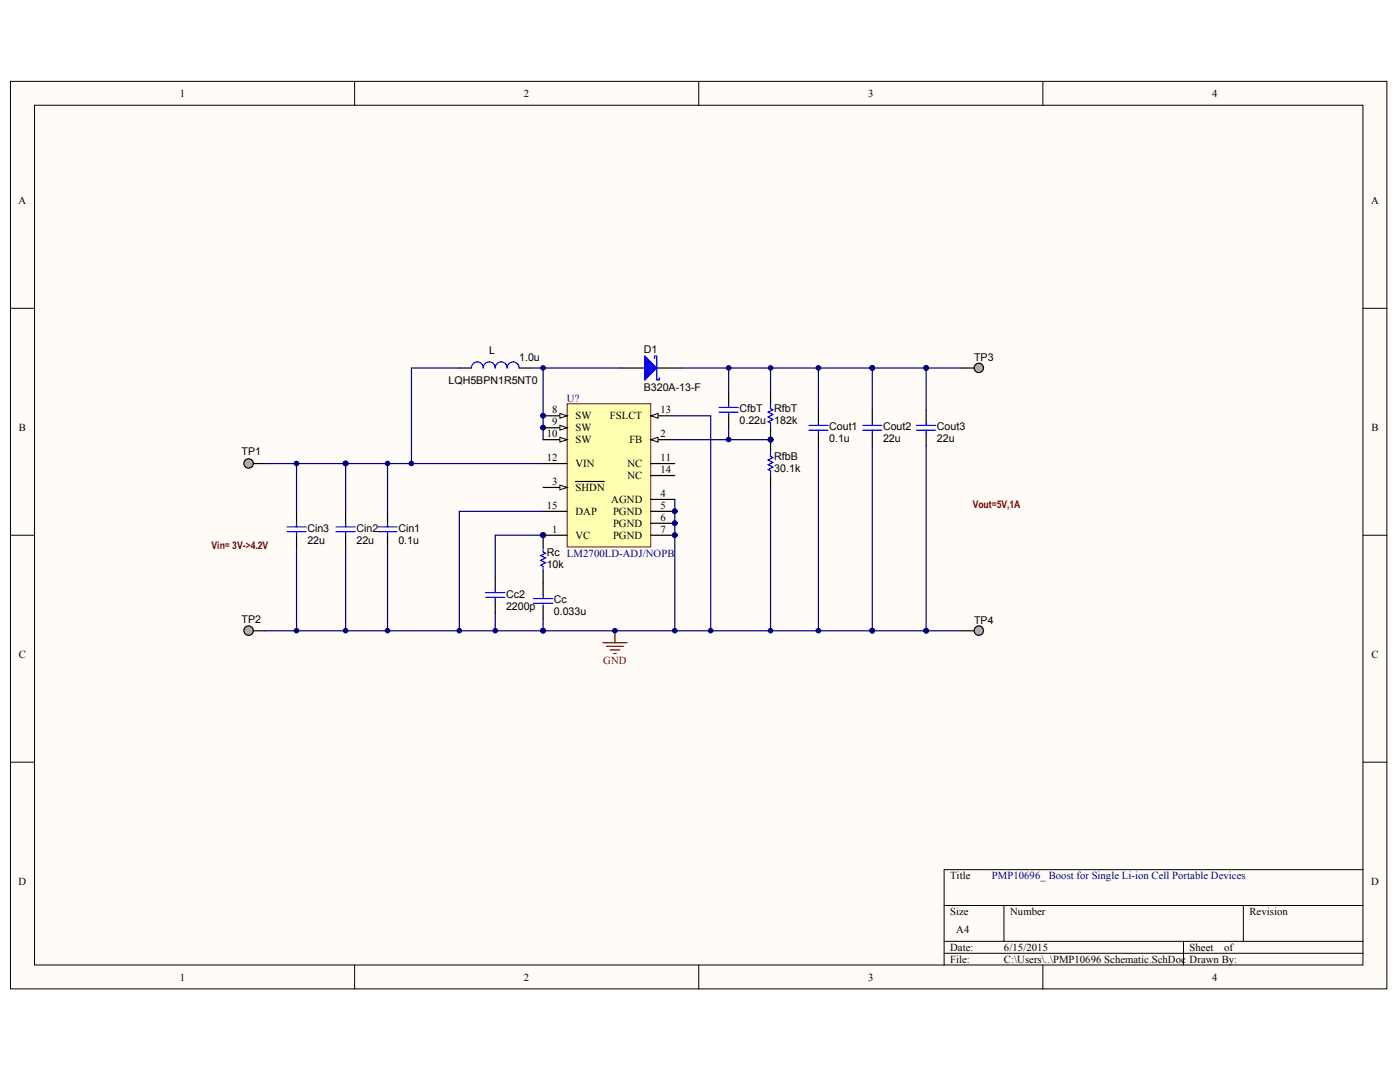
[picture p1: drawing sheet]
<svg xmlns="http://www.w3.org/2000/svg" width="271mm" height="208mm" viewBox="0 0 271 208" stroke-linecap="round" stroke-linejoin="round" font-family="sans-serif">
<g fill="#fffcf8" stroke="#000" stroke-width=".19">
<path d="M2 15.7h266.4v175.6h-266.4z"/>
<path d="M6.7 20.4h257.1v166.3h-257.1z"/>
</g>
<g fill="none" stroke="#000" stroke-width=".19">
<path d="M68.6 15.7v4.7M135.2 15.7v4.7M201.8 15.7v4.7M2 59.6h4.7M263.8 59.6h4.6M2 103.5h4.7M263.8 103.5h4.6M2 147.4h4.7M263.8 147.4h4.6M182.7 175.2h81.1M194.3 175.2v6.9M240.6 175.2v6.9"/>
<path d="M263.8 168.2h-81.1v18.5M68.6 186.7v4.6M135.2 186.7v4.6M182.7 182.1h81.1M182.7 184.4h81.1M201.8 186.7v4.6M229 182.1v4.6"/>
</g>
<path d="M109.8 78.1h16.1v27.7h-16.1z" fill="#ffffb0" stroke="#800000" stroke-width=".19"/>
<path d="M105.1 89.7h4.6M105.1 85.1h4.6" fill="none" stroke="#000" stroke-width=".23"/>
<path d="M108.4 84.6l1.3 .5-1.3 .4z" fill="#fffcf8" stroke="#000" stroke-width=".19"/>
<path d="M126 85.1h4.6" fill="none" stroke="#000" stroke-width=".23"/>
<path d="M126 85.1l1.3-.5v.9z" fill="#fffcf8" stroke="#000" stroke-width=".19"/>
<path d="M105.1 82.7h4.6" fill="none" stroke="#000" stroke-width=".23"/>
<path d="M108.4 82.3l1.3 .4-1.3 .5z" fill="#fffcf8" stroke="#000" stroke-width=".19"/>
<g fill="#000080" stroke="#000080" stroke-width=".19">
<circle cx="105.1" cy="82.7" r=".45"/>
<circle cx="130.6" cy="101.2" r=".45"/>
</g>
<path d="M126 80.4h4.6M126 101.2h4.6" fill="none" stroke="#000" stroke-width=".23"/>
<path d="M126 80.4l1.3-.4v.9z" fill="#fffcf8" stroke="#000" stroke-width=".19"/>
<path d="M105.1 94.3h4.6" fill="none" stroke="#000" stroke-width=".23"/>
<path d="M108.4 93.8l1.3 .5-1.3 .5z" fill="#fffcf8" stroke="#000" stroke-width=".19"/>
<path d="M105.1 98.9h4.6M105.1 80.4h4.6M111.4 93.1h5.5M126 89.7h4.6M105.1 103.5h4.6M126 103.5h4.6" fill="none" stroke="#000" stroke-width=".23"/>
<g fill="#000080" stroke="#000080" stroke-width=".19">
<circle cx="105.1" cy="103.5" r=".45"/>
<circle cx="130.6" cy="103.5" r=".45"/>
</g>
<path d="M108.4 80l1.3 .4-1.3 .5z" fill="#fffcf8" stroke="#000" stroke-width=".19"/>
<g fill="#000080" stroke="#000080" stroke-width=".19">
<circle cx="105.1" cy="80.4" r=".45"/>
<circle cx="130.6" cy="98.9" r=".45"/>
<circle cx="105.1" cy="82.7" r=".45"/>
<circle cx="130.6" cy="101.2" r=".45"/>
<circle cx="105.1" cy="103.5" r=".45"/>
<circle cx="130.6" cy="103.5" r=".45"/>
<circle cx="95.8" cy="122" r=".44"/>
<circle cx="149.1" cy="71.2" r=".44"/>
<circle cx="130.6" cy="122" r=".45"/>
<circle cx="158.4" cy="71.2" r=".45"/>
<circle cx="149.1" cy="85" r=".44"/>
<circle cx="158.4" cy="122" r=".45"/>
<circle cx="149.1" cy="122" r=".44"/>
<circle cx="137.5" cy="122" r=".45"/>
<circle cx="105.1" cy="71.2" r=".45"/>
<circle cx="75" cy="89.6" r=".44"/>
<circle cx="75" cy="122" r=".44"/>
<circle cx="79.6" cy="89.6" r=".45"/>
<circle cx="66.9" cy="89.6" r=".45"/>
<circle cx="179.2" cy="71.2" r=".44"/>
<circle cx="66.9" cy="122" r=".45"/>
<circle cx="179.2" cy="122" r=".44"/>
<circle cx="119" cy="122" r=".45"/>
</g>
<path d="M120.2 71.2h4.6M127.1 71.2h4.6M158.4 79.3v2.3M75 98.9v2.3M126 92h4.6M126 96.6h4.6M126 98.9h4.6M158.4 83.9v2.3M75 103.5v2.3" fill="none" stroke="#000" stroke-width=".23"/>
<path d="M124.8 68.9l2.3 2.3-2.3 2.3z" fill="#00f" stroke="#00f" stroke-width=".23"/>
<path d="M126.7 69.3v-.4h.4v4.6h.5v-.5M156.5 82.3h3.7M156.5 83.2h3.7M158.4 81.6v.7M158.4 83.2v.7M73.1 101.9h3.7M73.1 102.8h3.7M75 101.2v.7M75 102.8v.7" fill="none" stroke="#00f" stroke-width=".23"/>
<g fill="none" stroke="#000080" stroke-width=".23">
<path d="M88.9 71.2h-9.3v18.5M102.8 71.2h17.4M105.1 71.2v13.9M149.1 71.2v4.6M158.4 71.2v8.1M179.2 71.2h7M51.4 89.7h15.5M75 89.7v9.2M130.6 80.4h6.9v41.6M130.6 96.6v25.4M130.6 85.1h18.5M149.1 94.3v27.7"/>
<path d="M158.4 86.2v35.8M66.9 105.8v16.2M75 105.8v16.2M95.8 118.6v3.4M105.1 103.5h-9.3v8.1M179.2 122h7"/>
</g>
<path d="M116.7 124.3h4.6M117.4 125h3.2M118.1 125.7h1.8M118.8 126.4h.4M119 122v2.3" fill="none" stroke="#800000" stroke-width=".23"/>
<circle cx="48.1" cy="89.6" r=".91" fill="#b2acb0" stroke="#000" stroke-width=".23"/>
<path d="M49.1 89.7h2.3" fill="none" stroke="#000" stroke-width=".23"/>
<circle cx="48.1" cy="122" r=".91" fill="#b2acb0" stroke="#000" stroke-width=".23"/>
<path d="M49.1 122h2.3" fill="none" stroke="#000" stroke-width=".23"/>
<circle cx="189.4" cy="71.2" r=".9" fill="#b2acb0" stroke="#000" stroke-width=".23"/>
<path d="M186.2 71.2h2.3" fill="none" stroke="#000" stroke-width=".23"/>
<circle cx="189.4" cy="122" r=".91" fill="#b2acb0" stroke="#000" stroke-width=".23"/>
<g fill="none" stroke="#000" stroke-width=".23">
<path d="M88.9 71.2h2.3M100.5 71.2h2.3M141 75.8v2.3M149.1 75.8v2.3M168.8 79.3v2.3M179.2 79.3v2.3M57.4 98.9v2.3M66.9 98.9v2.3M141 80.4v2.3M149.1 82.7v4.7M149.1 92v2.3M168.8 83.9v2.3"/>
<path d="M179.2 83.9v2.3M57.4 103.5v2.3M66.9 103.5v2.3M95.8 111.6v2.3M95.8 116.2v2.4M105.1 103.5v2.3M105.1 110.5v4.6M105.1 117.4v2.3M186.2 122h2.3"/>
</g>
<g fill="none" stroke="#00f" stroke-width=".23">
<path d="M91.2 71.2a1.15 1.15 0 0 1 1.2-1.2 1.15 1.15 0 0 1 1.1 1.2 1.16 1.16 0 0 1 1.2-1.2 1.16 1.16 0 0 1 1.1 1.2 1.15 1.15 0 0 1 1.2-1.2 1.15 1.15 0 0 1 1.1 1.2M100.5 71.2a1.15 1.15 0 0 0-1.2-1.2 1.15 1.15 0 0 0-1.1 1.2M139.2 79.7h3.7M139.2 78.8h3.7M141 78.1v.7M141 79.7v.7M149.1 78.1v.9l.5 .3-.9 .4 .9 .5-.9 .5 .9 .4-.9 .5 .4 .2v.9M149.1 87.4v.9l.5 .2-.9 .5 .9 .4-.9 .5 .9 .5-.9 .4 .4 .3v.9M167 82.3h3.7M167 83.2h3.7M168.8 81.6v.7M168.8 83.2v.7"/>
<path d="M177.4 82.3h3.7M177.4 83.2h3.7M179.2 81.6v.7M179.2 83.2v.7M55.5 101.9h3.7M55.5 102.8h3.7M57.4 101.2v.7M57.4 102.8v.7M65 101.9h3.7M65 102.8h3.7M66.9 101.2v.7M66.9 102.8v.7"/>
<path d="M94 114.6h3.7M94 115.6h3.7M95.8 113.9v.7M95.8 115.6v.6M103.3 115.8h3.7M103.3 116.7h3.7M105.1 105.8v1l.5 .2-1 .5 1 .4-1 .5 1 .4-1 .5 .5 .2v1M105.1 115.1v.7M105.1 116.7v.7"/>
</g>
<path d="M131.7 71.2h47.5v8.1M141 71.2v4.6M168.8 71.2v8.1M57.4 89.7v9.2M105.1 98.9h-16.2v23.1M105.1 89.7h-38.2v9.2M141 82.7v2.4M168.8 86.2v35.8M179.2 86.2v35.8h-127.8M57.4 105.8v16.2M105.1 119.7v2.3" fill="none" stroke="#000080" stroke-width=".23"/>
<g fill="#000080" stroke="#000080" stroke-width=".19">
<circle cx="88.9" cy="122" r=".45"/>
<circle cx="141" cy="71.2" r=".45"/>
<circle cx="141" cy="85" r=".45"/>
<circle cx="105.1" cy="122" r=".45"/>
<circle cx="168.8" cy="71.2" r=".45"/>
<circle cx="168.8" cy="122" r=".45"/>
<circle cx="179.2" cy="71.2" r=".44"/>
<circle cx="179.2" cy="122" r=".44"/>
<circle cx="66.9" cy="89.6" r=".45"/>
<circle cx="149.1" cy="85" r=".44"/>
<circle cx="105.1" cy="103.5" r=".45"/>
<circle cx="57.4" cy="122" r=".45"/>
<circle cx="57.4" cy="89.6" r=".45"/>
</g>
<g font-size="2.1">
<text x="34.8" y="18.8">1</text>
<text x="101.4" y="18.8">2</text>
<text x="168" y="18.8">3</text>
<text x="234.6" y="18.8">4</text>
<text x="3.6" y="39.5">A</text>
<text x="265.3" y="39.5">A</text>
<text x="94.7" y="68.4">L</text>
<text x="100.5" y="69.8">1.0u</text>
<text x="124.6" y="68.2">D1</text>
<text x="188.5" y="69.8">TP3</text>
<text x="86.8" y="74.2">LQH5BPN1R5NT0</text>
<text x="124.6" y="75.6">B320A-13-F</text>
<text x="3.6" y="83.5">B</text>
<text x="106.9" y="82.3">9</text>
<text x="106.9" y="80">8</text>
<text x="111.4" y="83.5">SW</text>
<text x="111.4" y="81.1">SW</text>
<text x="118" y="81.1">FSLCT</text>
<text x="127.8" y="80">13</text>
<text x="143.1" y="82.1">0.22u</text>
<text x="143.1" y="79.8">CfbT</text>
<text x="149.8" y="82.1">182k</text>
<text x="149.8" y="79.8">RfbT</text>
<text x="160.5" y="83.2">Cout1</text>
<text x="170.9" y="83.2">Cout2</text>
<text x="181.3" y="83.2">Cout3</text>
<text x="265.4" y="83.5">B</text>
<text x="46.7" y="88.1">TP1</text>
<text x="105.8" y="89.2">12</text>
<text x="105.8" y="84.6">10</text>
<text x="111.4" y="85.7">SW</text>
<text x="121.8" y="85.7">FB</text>
<text x="127.8" y="84.6">2</text>
<text x="127.8" y="89.2">11</text>
<text x="149.8" y="89">RfbB</text>
<text x="160.5" y="85.5">0.1u</text>
<text x="170.9" y="85.5">22u</text>
<text x="181.3" y="85.5">22u</text>
<text x="106.9" y="93.8">3</text>
<text x="111.4" y="90.4">VIN</text>
<text x="111.4" y="95">SHDN</text>
<text x="121.4" y="90.4">NC</text>
<text x="121.4" y="92.7">NC</text>
<text x="127.8" y="91.5">14</text>
<text x="149.8" y="91.3">30.1k</text>
<text x="105.8" y="98.4">15</text>
<text x="111.4" y="99.6">DAP</text>
<text x="118.3" y="97.3">AGND</text>
<text x="118.6" y="101.9">PGND</text>
<text x="118.6" y="99.6">PGND</text>
<text x="127.8" y="100.8">6</text>
<text x="127.8" y="96.2">4</text>
<text x="127.8" y="98.4">5</text>
<text x="59.5" y="105.2">22u</text>
<text x="59.5" y="102.9">Cin3</text>
<text x="69" y="105.2">22u</text>
<text x="69" y="102.9">Cin2</text>
<text x="77.1" y="105.2">0.1u</text>
<text x="77.1" y="102.9">Cin1</text>
<text x="105.8" y="107.5">Rc LM2700LD-ADJ/NOPB</text>
<text x="106.9" y="103.1">1</text>
<text x="111.4" y="104.2">VC</text>
<text x="118.6" y="104.2">PGND</text>
<text x="127.8" y="103.1">7</text>
<text x="105.8" y="109.8">10k</text>
<text x="97.9" y="117.9">2200p</text>
<text x="97.9" y="115.6">Cc2</text>
<text x="107.2" y="119">0.033u</text>
<text x="107.2" y="116.7">Cc</text>
<text x="46.7" y="120.4">TP2</text>
<text x="188.5" y="120.6">TP4</text>
<text x="3.6" y="127.4">C</text>
<text x="265.4" y="127.4">C</text>
<text x="3.6" y="171.2">D</text>
<text x="183.9" y="170.1">Title</text>
<text x="265.3" y="171.2">D</text>
<text x="183.9" y="177">Size</text>
<text x="195.5" y="177">Number</text>
<text x="241.8" y="177">Revision</text>
<text x="183.9" y="183.9">Date:</text>
<text x="185" y="180.5">A4</text>
<text x="194.3" y="183.9">6/15/2015</text>
<text x="230.2" y="183.9">Sheet</text>
<text x="236.9" y="183.9">of</text>
<text x="34.8" y="189.7">1</text>
<text x="101.4" y="189.7">2</text>
<text x="168" y="189.7">3</text>
<text x="183.9" y="186.3">File:</text>
<text x="194.3" y="186.3">C:\Users\..\PMP10696 Schematic.SchDoc</text>
<text x="230.2" y="186.3">Drawn By:</text>
<text x="234.6" y="189.7">4</text>
</g>
<g font-size="2.1" fill="#000080">
<text x="109.7" y="77.7">U?</text>
<text x="192" y="170.1">PMP10696_ Boost for Single Li-ion Cell Portable Devices</text>
</g>
<text font-size="2.1" fill="#800000" x="116.7" y="128.5">GND</text>
<g font-size="2" fill="#800000">
<text x="188.2" y="98.3">Vout=5V,1A</text>
<text x="41" y="106.1">Vin= 3V-&gt;4.2V</text>
</g>
</svg>
